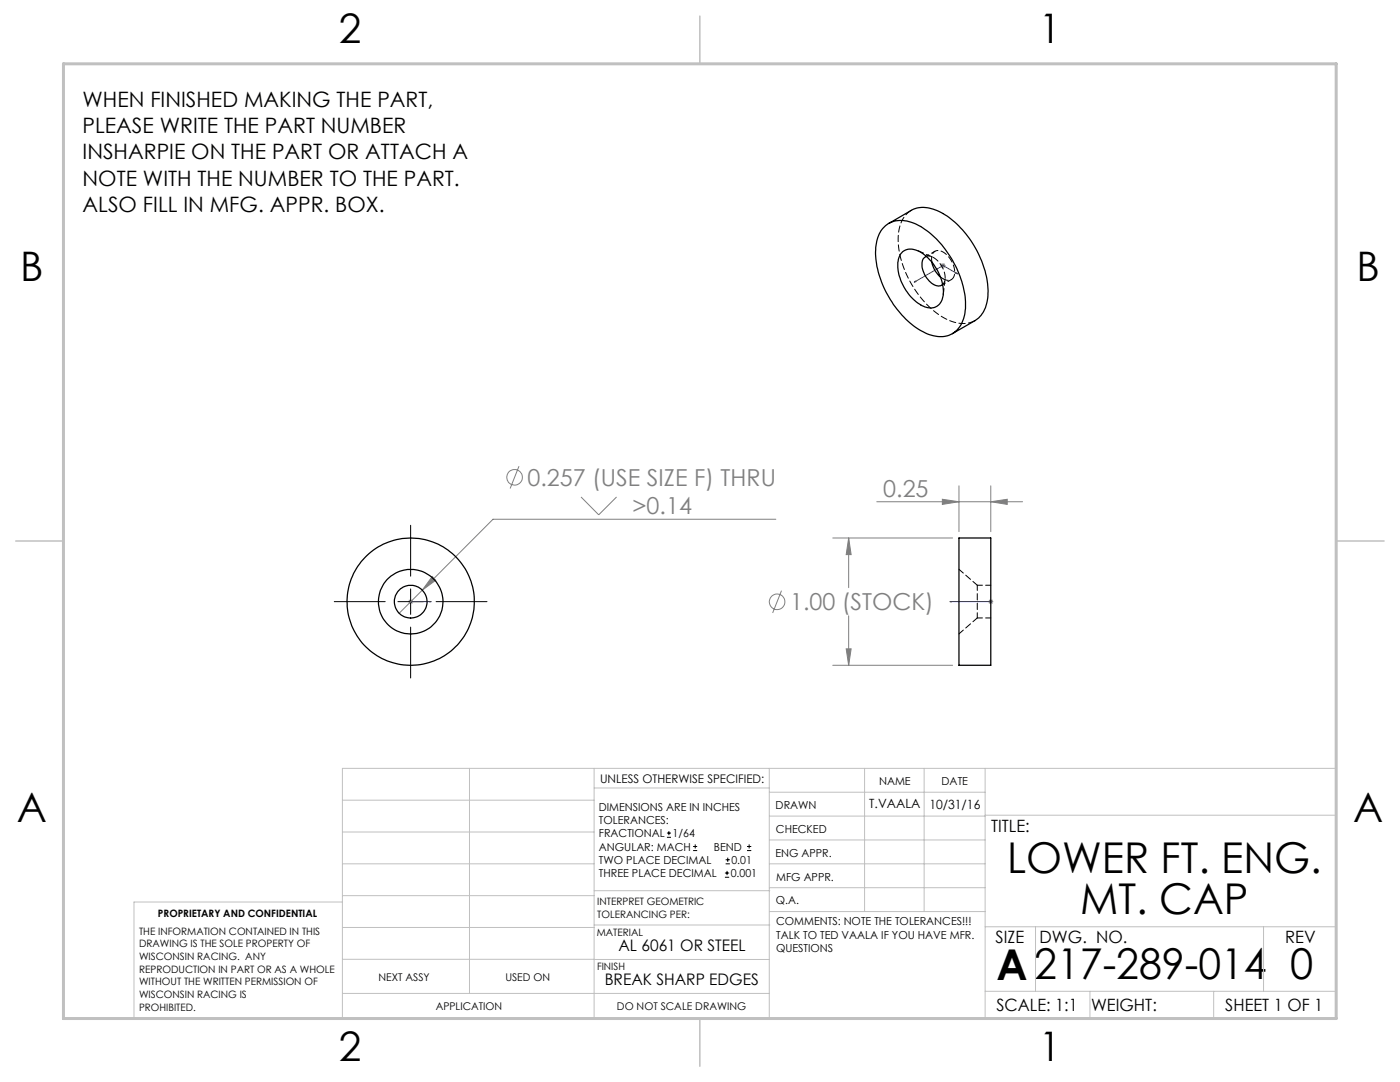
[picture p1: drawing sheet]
<svg xmlns="http://www.w3.org/2000/svg" width="279mm" height="216mm" viewBox="0 0 279 216" stroke-linecap="round" stroke-linejoin="round" font-family="sans-serif">
<g fill="none" stroke="#808080" stroke-width=".2">
<path d="M187.7 53h1M187.9 52.6l.7 .7M188.2 52.5v1M188.6 52.6l-.7 .7M103.6 93l-1.8 4.5M116 99.2l3.5 3.5 3.5-3.5M188.1 99.6l3.3 .5-3.3 .5zM191.4 96.9v9.2M197.7 96.9v9.2M81.6 119.7l.7 .7M82 119.6v.9M86.3 115l.7 .8-2.7 2z"/>
<path d="M154.8 103.6h-56.4l-18.7 18.8M156 117.9l-1.8 4.4M166.2 107.4h23.9M169.4 107.4l.5 3.3h-1zM169.4 107.4v9.9M175 100.1h29.1M197.4 119.7l.7 .7M197.7 100.1l3.3-.5v1zM197.7 119.6v.9M198.1 119.7l-.7 .7M81.5 120.1h1M166.2 132.8h23.9"/>
<path d="M168.9 129.5h1l-.5 3.3zM169.4 122.9v9.9M197.2 120.1h1"/>
<circle cx="102.7" cy="95.2" r="1.55"/>
<circle cx="155.1" cy="120.1" r="1.55"/>
</g>
<g fill="none" stroke="#000" stroke-width=".2">
<path d="M82 104.8v10.2M82 117.5v5.1M66.7 120.1h10.2M79.4 120.1h5.1M82 125.1v10.2M87 120.1h10.2M133.1 167.1h.8M133.1 166.2h.8M133.5 165.8v.9M138.3 169.7h.8M138.3 168.9h.8M138.7 168.5v.8"/>
<path d="M144.7 175h.8M144.7 174.2h.8M144.8 172.4h.9M144.8 171.6h.9M145.1 173.8v.8M145.2 171.1v.9M149.1 169.7h.8M149.1 168.9h.8M149.5 168.5v.8"/>
</g>
<path d="M182.7 56.1l.1 .1-.3 .1zM190.7 54.5l.2-.1 .2 .2zM191.1 54.6l-2.9-1.6-5.7 3.3M81.8 120.1h.3zM82 120.1h.1M82 120.1h4M86 120.1h-.4h.4M189.6 120.1h.4h-.4M189.6 120.1h8.1M197.6 120.1h.2zM197.7 120.1h.1" fill="none" stroke="#00f" stroke-width=".2"/>
<g fill="none" stroke="#c0c0c0" stroke-width=".2">
<path d="M68.3 159.7h50.3M93.7 153.3v44.9M118.6 153.3v49.9M118.6 157.2h34.9M153.5 153.3v49.9M153.5 158.1h43.1M172.5 153.3v28.6M184.4 153.3v28.6M196.6 153.3v49.9M68.3 180h-41.6v23.2h240v-49.9h-198.4v49.9M68.3 178.7h50.3M68.3 172.4h50.3"/>
<path d="M68.3 166h50.3M118.6 177.7h35M153.5 167.6h43.1M153.5 162.8h43.1M153.5 172.4h43.1M153.5 177.1h43.1M196.6 162.7h70.1M68.3 198.2h85.2M68.3 191.4l85.2 .1M68.3 185.1h50.3M118.6 184.6h35M153.6 181.9h43"/>
<path d="M196.6 197.8h70.1M196.6 184.9h70.1M206.7 184.9v12.9M217.5 197.8v5.4M242.2 197.8v5.4M252.2 184.9v12.9"/>
</g>
<path d="M139.7 3.2v9.5M3.1 107.9h9.6M266.7 107.9h9.5M139.7 203.2v9.6" fill="none" stroke="#c0c0c0" stroke-width=".3"/>
<path d="M12.7 12.7h254v190.5h-254z" fill="none" stroke="#c0c0c0" stroke-width=".6"/>
<g fill="#00f">
<path d="M85.6 120.1h.4zM81.8 120.1h.3z"/>
<path d="M197.6 120.1h.2zM189.6 120.1h.4zM190.7 54.5l.4 .1-.2-.2zM182.7 56.1l-.2 .2 .3-.1z"/>
</g>
<path d="M86.3 115l-2 2.8 2.7-2zM169.4 107.4l.5 3.3h-1zM168.9 129.5h1l-.5 3.3zM197.7 100.1l3.3-.5v1zM188.1 99.6l3.3 .5-3.3 .5z" fill="#808080"/>
<g fill="none" stroke="#000" stroke-width=".25">
<path d="M176.2 45.5a5.4 5.4 0 0 1 6.7-.7 19.6 19.6 0 0 1 9.4 12.9 9 9 0 0 1-1.2 8.1 5.2 5.2 0 0 1-6 .8 19 19 0 0 1-9.5-11.4 11.3 11.3 0 0 1 .2-9.2zM177.4 44.6l4.5-2.6a6.4 6.4 0 0 1 6.3 .6 19.6 19.6 0 0 1 9 16.3 6 6 0 0 1-2.6 5.1l-4.5 2.6M180.1 50.2a3.3 3.3 0 0 1 4 .4 9.7 9.7 0 0 1 4.1 8.6 2.62 2.62 0 0 1-4.2 1.8 9.6 9.6 0 0 1-4.7-9.2l.4-1zM184.9 51.2a1.92 1.92 0 0 0-.8 2.5 4.1 4.1 0 0 0 3.4 3.3l.6-.2M185.9 52.3l.8 1.9 1 1.1M191.4 107.4h6.3v25.4h-6.3z"/>
<circle cx="82" cy="120.1" r="6.4"/>
<circle cx="82" cy="120" r="12.7"/>
<circle cx="82" cy="120.1" r="3.3"/>
</g>
<path d="M188.2 55.6a1.46 1.46 0 0 0 1.8 .1 1.46 1.46 0 0 0 .5-1.7 4.4 4.4 0 0 0-3.4-4 1.62 1.62 0 0 0-1.1 2.3M197.7 116.8h-2.7M195 123.3v-6.5M195 123.3h2.7" fill="none" stroke="#000" stroke-width=".2" stroke-dasharray="1.3 .6" stroke-dashoffset=".2"/>
<path d="M195 116.8l-3.6-3.2M191.4 126.5l3.6-3.2" fill="none" stroke="#000" stroke-width=".2" stroke-dasharray="1.3 .6" stroke-dashoffset=".1"/>
<path d="M194.6 64a6.3 6.3 0 0 1-6.6-.8 19.7 19.7 0 0 1-8.7-16 6.1 6.1 0 0 1 2.6-5.2" fill="none" stroke="#000" stroke-width=".2" stroke-dasharray="1.3 .6" stroke-dashoffset="-.1"/>
<path d="M188.1 56.8a3.3 3.3 0 0 0-.4-4l-.9-1a2.14 2.14 0 0 0-1.9-.7" fill="none" stroke="#000" stroke-width=".2" stroke-dasharray="1.3 .6" stroke-dashoffset=".6"/>
<path d="M187.7 55.3l.5 .3" fill="none" stroke="#000" stroke-width=".2" stroke-dasharray="1.3 .6" stroke-dashoffset=".3"/>
<path d="M186 51.3l-2.8-1.3M188.3 58.8l.3-3.1" fill="none" stroke="#000" stroke-width=".2" stroke-dasharray="1.3 .6"/>
<path d="M186.6 50.1l-1.9 1.1M187.9 56.9l2-1.1" fill="none" stroke="#000" stroke-width=".2" stroke-dasharray="1.3 .6" stroke-dashoffset=".5"/>
<g font-size="8.5">
<text x="201" y="174.2">LOWER FT. ENG.</text>
<text x="215.6" y="182.3">MT. CAP</text>
<text x="198.9" y="195.5">A217-289-014</text>
<text x="257.5" y="195.4">0</text>
</g>
<g font-size="8.1">
<text x="67.6" y="8.5">2</text>
<text x="207.3" y="8.5">1</text>
<text x="4" y="56.2">B</text>
<text x="270.7" y="56.2">B</text>
<text x="3.3" y="164.1">A</text>
<text x="270" y="164.1">A</text>
<text x="67.6" y="211.7">2</text>
<text x="207.3" y="211.7">1</text>
</g>
<g font-size="4.7" fill="#808080">
<text x="105.3" y="96.9">0.257 (USE SIZE F) THRU</text>
<text x="176.3" y="99.1">0.25</text>
<text x="126.2" y="102.5">&gt;0.14</text>
<text x="157.7" y="121.8">1.00 (STOCK)</text>
</g>
<g font-size="4.2">
<text x="16.5" y="21.3">WHEN FINISHED MAKING THE PART,</text>
<text x="16.5" y="26.6">PLEASE WRITE THE PART NUMBER</text>
<text x="16.5" y="31.8">INSHARPIE ON THE PART OR ATTACH A</text>
<text x="16.5" y="37">NOTE WITH THE NUMBER TO THE PART.</text>
<text x="16.5" y="42.3">ALSO FILL IN MFG. APPR. BOX.</text>
</g>
<g font-size="3.4">
<text x="197.8" y="166">TITLE:</text>
<text x="198.7" y="188.1">SIZE</text>
<text x="207.5" y="188.1">DWG. NO.</text>
<text x="256.5" y="188.2">REV</text>
<text x="198.8" y="201.7">SCALE: 1:1</text>
<text x="217.7" y="201.8">WEIGHT:</text>
<text x="244.5" y="201.7">SHEET 1 OF 1</text>
</g>
<g font-size="3.2">
<text x="123.4" y="189.8">AL 6061 OR STEEL</text>
<text x="120.7" y="196.6">BREAK SHARP EDGES</text>
</g>
<g font-size="2.5">
<text x="173.5" y="161.3">T.VAALA</text>
<text x="185.5" y="161.4">10/31/16</text>
</g>
<text font-size="2.4" x="119.8" y="156.2">UNLESS OTHERWISE SPECIFIED:</text>
<g font-size="2.2">
<text x="119.5" y="161.8">DIMENSIONS ARE IN INCHES</text>
<text x="154.8" y="161.4">DRAWN</text>
<text x="175.4" y="156.6">NAME</text>
<text x="187.9" y="156.7">DATE</text>
<text x="119.5" y="164.4">TOLERANCES:</text>
<text x="119.5" y="167.1">FRACTIONAL</text>
<text x="134.2" y="167.1">1/64</text>
<text x="154.9" y="166.3">CHECKED</text>
<text x="119.5" y="172.4">TWO PLACE DECIMAL</text>
<text x="119.5" y="169.7">ANGULAR: MACH</text>
<text x="142.5" y="169.7">BEND</text>
<text x="146" y="172.4">0.01</text>
<text x="154.8" y="170.9">ENG APPR.</text>
<text x="119.5" y="175">THREE PLACE DECIMAL</text>
<text x="145.8" y="175">0.001</text>
<text x="154.9" y="175.7">MFG APPR.</text>
<text x="154.9" y="180.4">Q.A.</text>
<text x="154.9" y="184.6">COMMENTS: NOTE THE TOLERANCES!!!</text>
<text x="154.9" y="187.3">TALK TO TED VAALA IF YOU HAVE MFR.</text>
<text x="154.9" y="189.9">QUESTIONS</text>
</g>
<g font-size="2.1">
<text x="75.5" y="195.7">NEXT ASSY</text>
<text x="100.9" y="195.7">USED ON</text>
<text x="86.9" y="201.5">APPLICATION</text>
<text x="123.1" y="201.6">DO NOT SCALE DRAWING</text>
</g>
<g font-size="2">
<text x="31.5" y="182.9">PROPRIETARY AND CONFIDENTIAL</text>
<text x="119.2" y="180.6">INTERPRET GEOMETRIC</text>
<text x="119.2" y="183.1">TOLERANCING PER:</text>
<text x="27.8" y="186.5">THE INFORMATION CONTAINED IN THIS</text>
<text x="27.8" y="189">DRAWING IS THE SOLE PROPERTY OF</text>
<text x="27.8" y="191.6">WISCONSIN RACING. ANY</text>
<text x="119.1" y="186.7">MATERIAL</text>
<text x="27.8" y="194.1">REPRODUCTION IN PART OR AS A WHOLE</text>
<text x="27.8" y="196.6">WITHOUT THE WRITTEN PERMISSION OF</text>
<text x="119.1" y="193.5">FINISH</text>
<text x="27.8" y="199.1">WISCONSIN RACING IS</text>
<text x="27.8" y="201.7">PROHIBITED.</text>
</g>
</svg>
